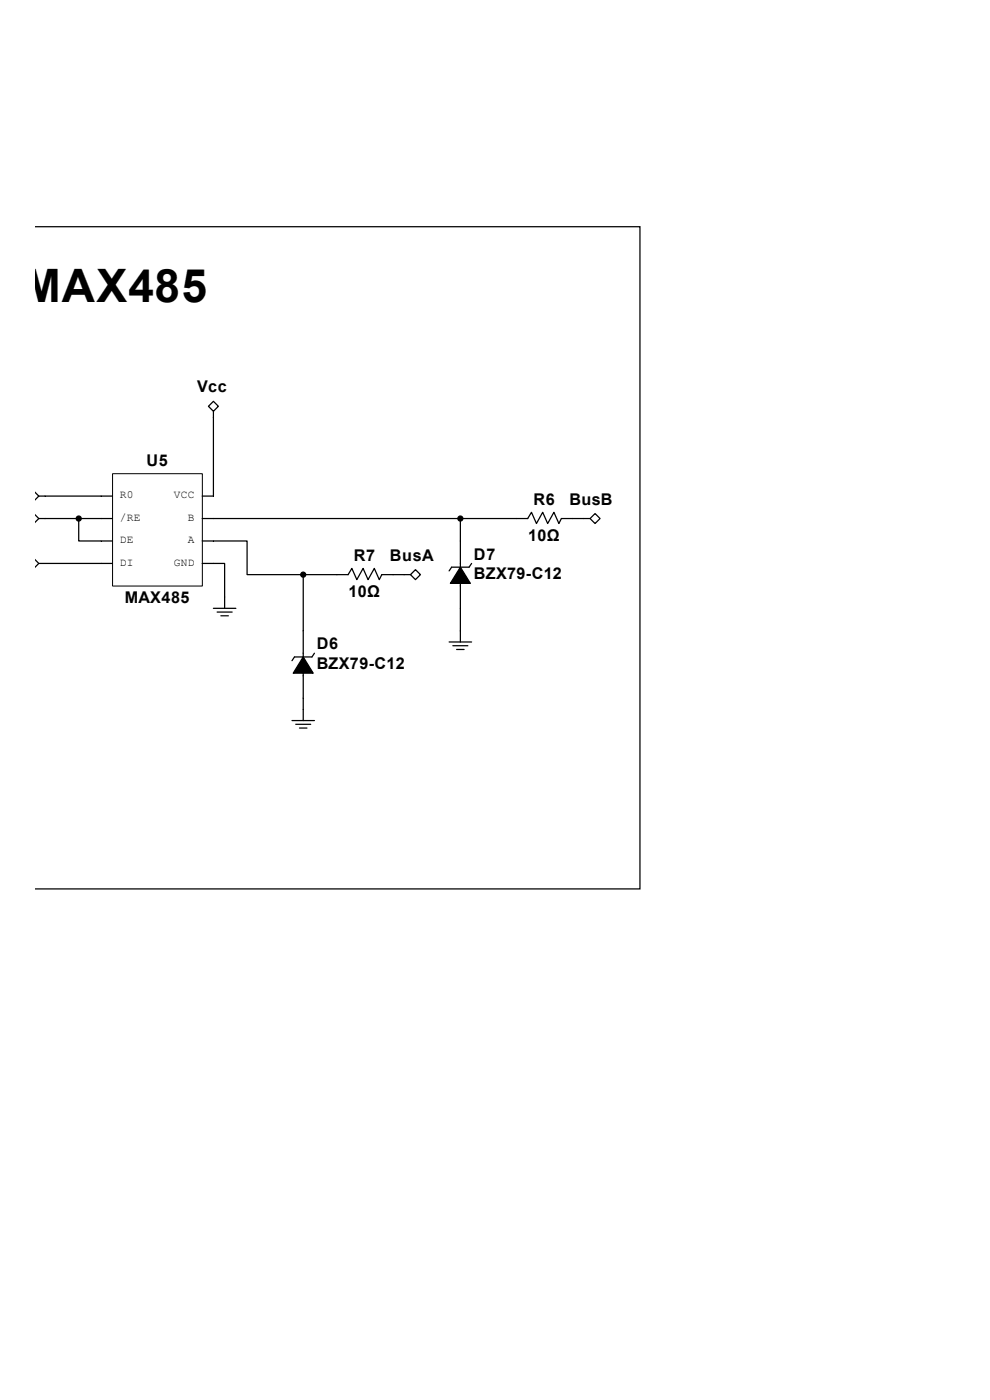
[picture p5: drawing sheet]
<svg xmlns="http://www.w3.org/2000/svg" width="210mm" height="297mm" viewBox="0 0 210 297" stroke-linecap="round" stroke-linejoin="round" font-family="sans-serif">
<g fill="none" stroke="#000" stroke-width=".26">
<path d="M7.6 48.1h128.2M135.8 48.1v140.5h-128.2M135.8 48.1h.1M44.2 86.2l1.1-1.1 1 1.1-1 1.1zM45.3 87.3v17.9h-2.4M7.6 118.9l.6 .6-.6 .7M7.6 104.6l.6 .6-.6 .7M7.6 109.3l.6 .7-.6 .7M8.2 119.5h15.6M8.2 105.2h15.6M8.2 110h15.6M16.7 110v4.8h7.1"/>
<path d="M42.9 110h69l.8-1.3 1.1 2.4 1.3-2.4 1.1 2.4 1.3-2.4 1.1 2.4 .5-1.1h6.1M42.9 119.5h4.8v9.6M42.9 114.8h9.5v7.1h11.9M97.7 110v26.2M100 119.5l-.5 .8h-3.7l-.5 .8M125.2 110l1-1 1.1 1-1.1 1.1zM45.3 129.1h4.7M46.1 129.8h3.1M46.9 130.6h1.5M64.3 121.9h9.5l.8-1.3 1.1 2.4 1.3-2.4 1.1 2.4 1.3-2.4 1.1 2.4 .5-1.1h6.1M64.3 121.9v31M66.7 138.6l-.5 .8h-3.7l-.6 .8"/>
<path d="M87.1 121.9l1-1 1.1 1-1.1 1.1zM95.3 136.2h4.7M96.1 137h3.1M96.9 137.8h1.6M61.9 152.9h4.8M62.7 153.7h3.2M63.5 154.5h1.6"/>
</g>
<path d="M23.9 100.5h19v23.8h-19z" fill="none" stroke="#000" stroke-width=".21"/>
<g fill="#000" stroke="#000" stroke-width=".26">
<path d="M97.7 120.3l2.1 3.5h-4.3zM64.3 139.4l2.1 3.4h-4.2z"/>
<circle cx="16.7" cy="110" r=".53"/>
<circle cx="97.7" cy="110" r=".53"/>
<circle cx="64.3" cy="121.9" r=".53"/>
</g>
<text font-size="9.8" x="4.7" y="64.1">MAX485</text>
<g font-size="3.4">
<text x="41.8" y="83.2">Vcc</text>
<text x="31.1" y="98.8">U5</text>
<text x="113.2" y="107.1">R6</text>
<text x="120.8" y="107.1">BusB</text>
<text x="75.1" y="119">R7</text>
<text x="82.7" y="119">BusA</text>
<text x="100.5" y="118.7">D7</text>
<text x="112" y="114.7">10Ω</text>
<text x="100.5" y="122.9">BZX79-C12</text>
<text x="26.5" y="128">MAX485</text>
<text x="73.9" y="126.6">10Ω</text>
<text x="67.2" y="137.8">D6</text>
<text x="67.2" y="142">BZX79-C12</text>
</g>
<g font-size="2.4">
<text x="25.4" y="105.7">R0</text>
<text x="36.9" y="105.7">VCC</text>
<text x="25.4" y="110.5">/RE</text>
<text x="39.8" y="110.5">B</text>
<text x="25.4" y="115.3">DE</text>
<text x="39.8" y="115.3">A</text>
<text x="25.4" y="120">DI</text>
<text x="36.9" y="120">GND</text>
</g>
</svg>
